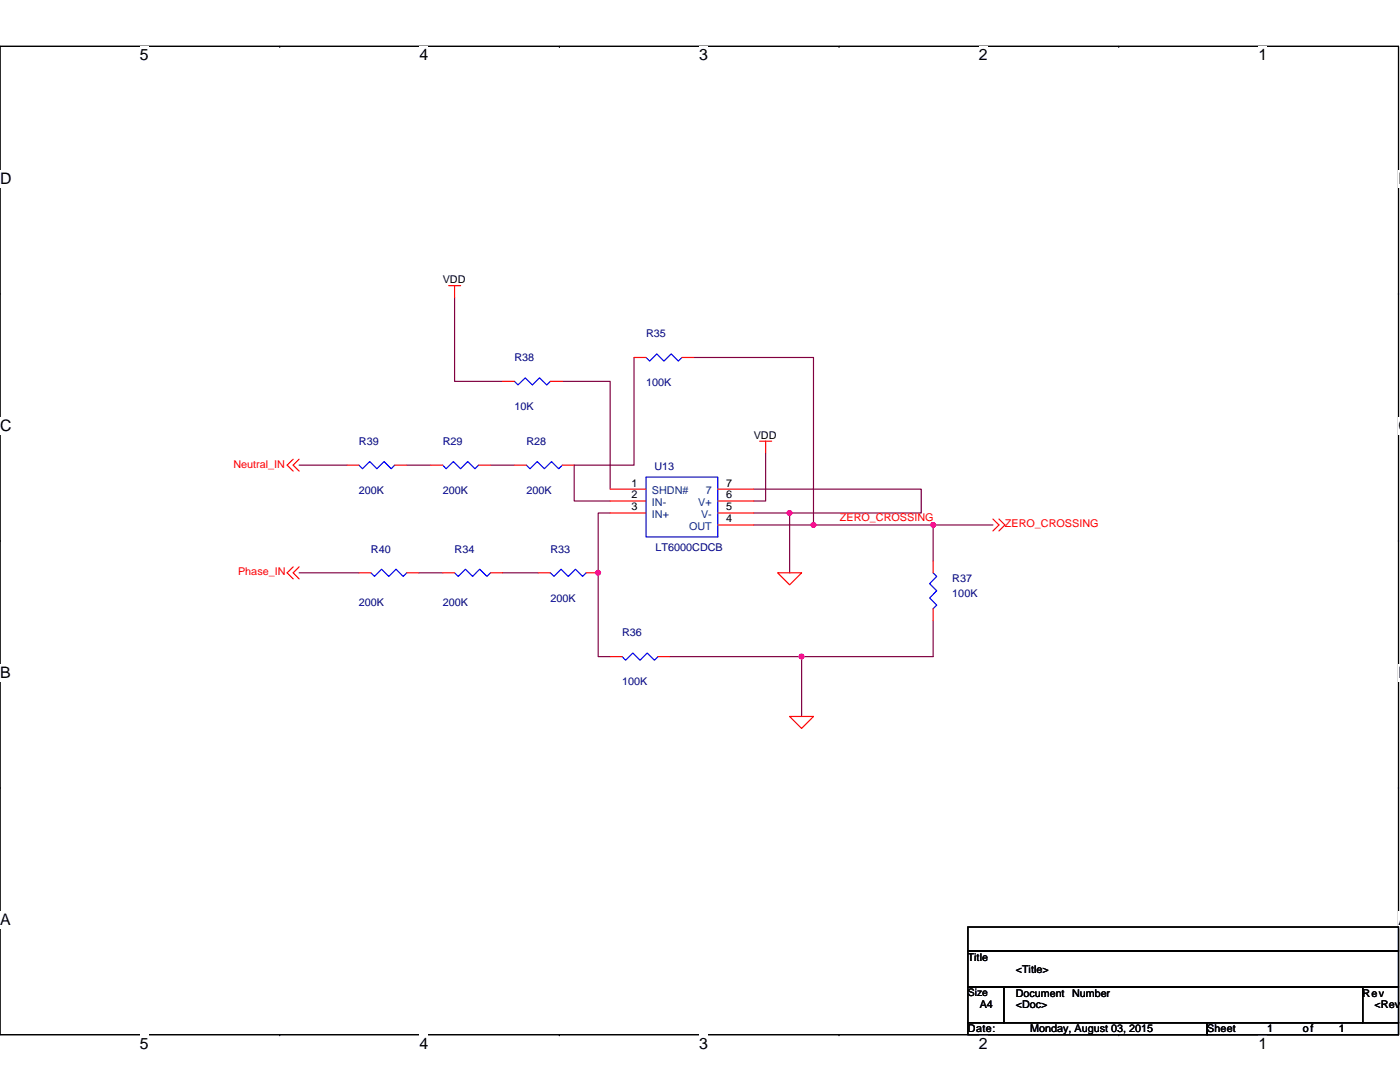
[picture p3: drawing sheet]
<svg xmlns="http://www.w3.org/2000/svg" width="279mm" height="216mm" viewBox="0 0 279 216" stroke-linecap="round" stroke-linejoin="round" font-family="sans-serif">
<path d="M0 9.2h279.1v197.3h-279.1z" fill="none" stroke="#000" stroke-width=".23"/>
<g fill="#fff">
<path d="M27.9 9.2h1.8v3.6h-1.8z"/>
<path d="M27.9 206.5h1.8v3.5h-1.8z"/>
</g>
<path d="M55.8 9.2h.1M55.8 206.5h.1" fill="none" stroke="#000" stroke-width=".23"/>
<g fill="#fff">
<path d="M83.7 9.2h1.8v3.6h-1.8z"/>
<path d="M83.7 206.5h1.8v3.5h-1.8z"/>
</g>
<path d="M111.6 9.2h.1M111.6 206.5h.1" fill="none" stroke="#000" stroke-width=".23"/>
<g fill="#fff">
<path d="M139.5 9.2h1.8v3.6h-1.8z"/>
<path d="M139.5 206.5h1.8v3.5h-1.8z"/>
</g>
<path d="M167.4 9.2h.1M167.4 206.5h.1" fill="none" stroke="#000" stroke-width=".23"/>
<g fill="#fff">
<path d="M195.3 9.2h1.8v3.6h-1.8z"/>
<path d="M195.3 206.5h1.8v3.5h-1.8z"/>
</g>
<path d="M223.3 9.2h.1M223.3 206.5h.1" fill="none" stroke="#000" stroke-width=".23"/>
<g fill="#fff">
<path d="M251.2 9.2h1.7v3.6h-1.7z"/>
<path d="M251.2 206.5h1.7v3.5h-1.7z"/>
<path d="M0 33.9h2.3v3.5h-2.3z"/>
<path d="M279.1 33.9h.3v3.5h-.3z"/>
<path d="M0 83.2h2.3v3.5h-2.3z"/>
<path d="M279.1 83.2h.3v3.5h-.3z"/>
</g>
<path d="M0 58.5h.1M279.1 58.5h.1" fill="none" stroke="#000" stroke-width=".23"/>
<g fill="#fff">
<path d="M0 132.5h2.1v3.5h-2.1z"/>
<path d="M279.1 132.5h.3v3.5h-.3z"/>
</g>
<path d="M0 107.8h.1M279.1 107.8h.1" fill="none" stroke="#000" stroke-width=".23"/>
<path d="M0 107.8h.1" fill="none" stroke="#000" stroke-width=".2"/>
<g fill="#fff">
<path d="M0 181.8h2.1v3.5h-2.1z"/>
<path d="M279.1 181.8h.3v3.5h-.3z"/>
</g>
<path d="M0 157.1h.1M279.1 157.1h.1M193.2 185h85.9v4.8h-85.9zM193.2 189.8h85.9v7.1h-85.9zM193.2 196.9h7.1v7.2h-7.1zM200.3 196.9h71.6v7.2h-71.6zM271.9 196.9h7.2v7.2h-7.2zM193.2 204.1h47.7v2.4h-47.7zM240.9 204.1h38.2v2.4h-38.2z" fill="none" stroke="#000" stroke-width=".23"/>
<g fill="none" stroke="#800040" stroke-width=".23">
<path d="M90.7 59.4v16.7h9.6M112.2 76.1h9.6v21.5M126.5 71.3v21.5h-11.9v7.2h7.2M138.5 71.3h23.8v33.5M59.7 92.8h9.5M81.2 92.8h4.8M97.9 92.8h4.8M150.4 97.6h33.5v4.8h-26.3M152.8 90.4v9.6h-2.4M59.7 114.3h11.9M83.6 114.3h4.7M100.3 114.3h7.1"/>
<path d="M121.8 102.4h-2.4v11.9v16.7h2.4M150.4 104.8h11.9M150.4 102.4h7.2M157.6 102.4v11.9M162.3 104.8h23.9M186.2 104.8v7.1M186.2 104.8h12M133.7 131h26.3M160 131v12M186.2 123.8v7.2h-26.2"/>
</g>
<g fill="#f0f" stroke="#f0f" stroke-width=".23">
<circle cx="119.4" cy="114.3" r=".47"/>
<circle cx="162.3" cy="104.7" r=".47"/>
<circle cx="157.6" cy="102.4" r=".47"/>
<circle cx="160" cy="131" r=".47"/>
<circle cx="186.2" cy="104.7" r=".47"/>
</g>
<g fill="none" stroke="#f00" stroke-width=".23">
<path d="M89.5 57h2.4M90.7 57v2.4M100.3 76.1h2.4M109.8 76.1h2.4M126.5 71.3h2.4M136.1 71.3h2.4M58.5 91.6l-1.2 1.2 1.2 1.2M59.7 91.6l-1.2 1.2 1.2 1.2M69.2 92.8h2.4M78.8 92.8h2.4M86 92.8h2.3M95.5 92.8h2.4"/>
<path d="M102.7 92.8h2.4M112.2 92.8h2.4M121.8 97.6h7.1M121.8 100h7.1M143.3 100h7.1M143.3 97.6h7.1M151.6 88h2.4M152.8 88v2.4M58.5 113.1l-1.2 1.2 1.2 1.2M59.7 113.1l-1.2 1.2 1.2 1.2M71.6 114.3h2.4M81.2 114.3h2.4"/>
<path d="M88.3 114.3h2.4M97.9 114.3h2.4M107.4 114.3h2.4M117 114.3h2.4M121.8 102.4h7.1M143.3 104.8h7.1M143.3 102.4h7.1M155.2 114.3h4.8l-2.4 2.4zM186.2 111.9v2.4M198.2 103.6l1.2 1.2-1.2 1.1M199.4 103.6l1.2 1.2-1.2 1.1M121.8 131h2.4"/>
<path d="M131.3 131h2.4M186.2 121.5v2.3M157.6 143h4.7l-2.3 2.4z"/>
</g>
<path d="M102.7 76.1l.7 .7 1.4-1.4 1.5 1.4 1.4-1.4 1.4 1.4 .7-.7M128.9 71.3l.7 .8 1.5-1.5 1.4 1.5 1.4-1.5 1.5 1.5 .7-.8M71.6 92.8l.7 .7 1.5-1.4 1.4 1.4 1.4-1.4 1.5 1.4 .7-.7M88.3 92.8l.7 .7 1.5-1.4 1.4 1.4 1.4-1.4 1.5 1.4 .7-.7M105.1 92.8l.7 .7 1.4-1.4 1.4 1.4 1.5-1.4 1.4 1.4 .7-.7M128.9 95.2h14.4v11.9h-14.4zM74 114.3l.7 .7 1.5-1.4 1.4 1.4 1.4-1.4 1.5 1.4 .7-.7M90.7 114.3l.7 .7 1.5-1.4 1.4 1.4 1.4-1.4 1.5 1.4 .7-.7M109.8 114.3l.8 .7 1.4-1.4 1.4 1.4 1.5-1.4 1.4 1.4 .7-.7M186.2 114.3l.7 .7-1.4 1.5 1.4 1.4-1.4 1.4 1.4 1.5-.7 .7M124.2 131l.7 .7 1.4-1.4 1.4 1.4 1.5-1.4 1.4 1.4 .7-.7" fill="none" stroke="#00f" stroke-width=".23"/>
<g font-size="3.2">
<text x="27.9" y="12.1">5</text>
<text x="83.7" y="12.1">4</text>
<text x="139.5" y="12.1">3</text>
<text x="195.3" y="12.1">2</text>
<text x="251.2" y="12.1">1</text>
<text x="0" y="36.7">D</text>
<text x="279.1" y="36.7">D</text>
<text x="0" y="86">C</text>
<text x="279.1" y="86">C</text>
<text x="0" y="135.3">B</text>
<text x="279.1" y="135.3">B</text>
<text x="0" y="184.6">A</text>
<text x="279.1" y="184.6">A</text>
<text x="27.9" y="209.3">5</text>
<text x="83.7" y="209.3">4</text>
<text x="139.5" y="209.3">3</text>
<text x="195.3" y="209.3">2</text>
<text x="251.2" y="209.3">1</text>
</g>
<g font-size="2.2">
<text x="126" y="97.1">1</text>
<text x="126" y="99.5">2</text>
<text x="126" y="101.9">3</text>
<text x="144.9" y="99.5">6</text>
<text x="144.9" y="101.9">5</text>
<text x="144.9" y="97.1">7</text>
<text x="144.9" y="104.2">4</text>
</g>
<g font-size="2.2" fill="#004080">
<text x="130.1" y="98.6">SHDN#</text>
<text x="130.1" y="100.9">IN-</text>
<text x="139.4" y="100.9">V+</text>
<text x="140.9" y="98.6">7</text>
<text x="130.1" y="103.3">IN+</text>
<text x="137.5" y="105.7">OUT</text>
<text x="139.9" y="103.3">V-</text>
</g>
<g font-size="2.1">
<text x="88.3" y="56.5">VDD</text>
<text x="150.4" y="87.6">VDD</text>
<text x="193.2" y="191.7">Title</text>
<text x="202.7" y="194.1">&lt;Title&gt;</text>
<text x="193.2" y="198.8">Size</text>
<text x="195.5" y="201.2">A4</text>
<text x="202.7" y="198.8">Document Number</text>
<text x="202.7" y="201.2">&lt;Doc&gt;</text>
<text x="271.9" y="198.8">Rev</text>
<text x="274.3" y="201.2">&lt;Rev</text>
<text x="193.2" y="206">Date:</text>
<text x="205.6" y="206">Monday, August 03, 2015</text>
<text x="240.9" y="206">Sheet</text>
<text x="252.9" y="206">1</text>
<text x="260" y="206">of</text>
<text x="267.2" y="206">1</text>
</g>
<g font-size="2.1" fill="#000080">
<text x="128.9" y="67.3">R35</text>
<text x="102.7" y="72.1">R38</text>
<text x="128.9" y="77.1">100K</text>
<text x="102.7" y="81.9">10K</text>
<text x="71.6" y="88.8">R39</text>
<text x="88.3" y="88.8">R29</text>
<text x="105.1" y="88.8">R28</text>
<text x="130.6" y="93.8">U13</text>
<text x="71.6" y="98.6">200K</text>
<text x="88.3" y="98.6">200K</text>
<text x="105.1" y="98.6">200K</text>
<text x="74" y="110.3">R40</text>
<text x="90.7" y="110.3">R34</text>
<text x="109.8" y="110.3">R33</text>
<text x="130.8" y="110">LT6000CDCB</text>
<text x="190.1" y="116.2">R37</text>
<text x="190.1" y="119.1">100K</text>
<text x="71.6" y="121">200K</text>
<text x="88.3" y="121">200K</text>
<text x="109.8" y="120.1">200K</text>
<text x="124.2" y="127">R36</text>
<text x="124.2" y="136.8">100K</text>
</g>
<g font-size="2.1" fill="#f00">
<text x="46.6" y="93.3">Neutral_IN</text>
<text x="167.6" y="104.1">ZERO_CROSSING</text>
<text x="200.6" y="105.2">ZERO_CROSSING</text>
<text x="47.5" y="114.8">Phase_IN</text>
</g>
</svg>
